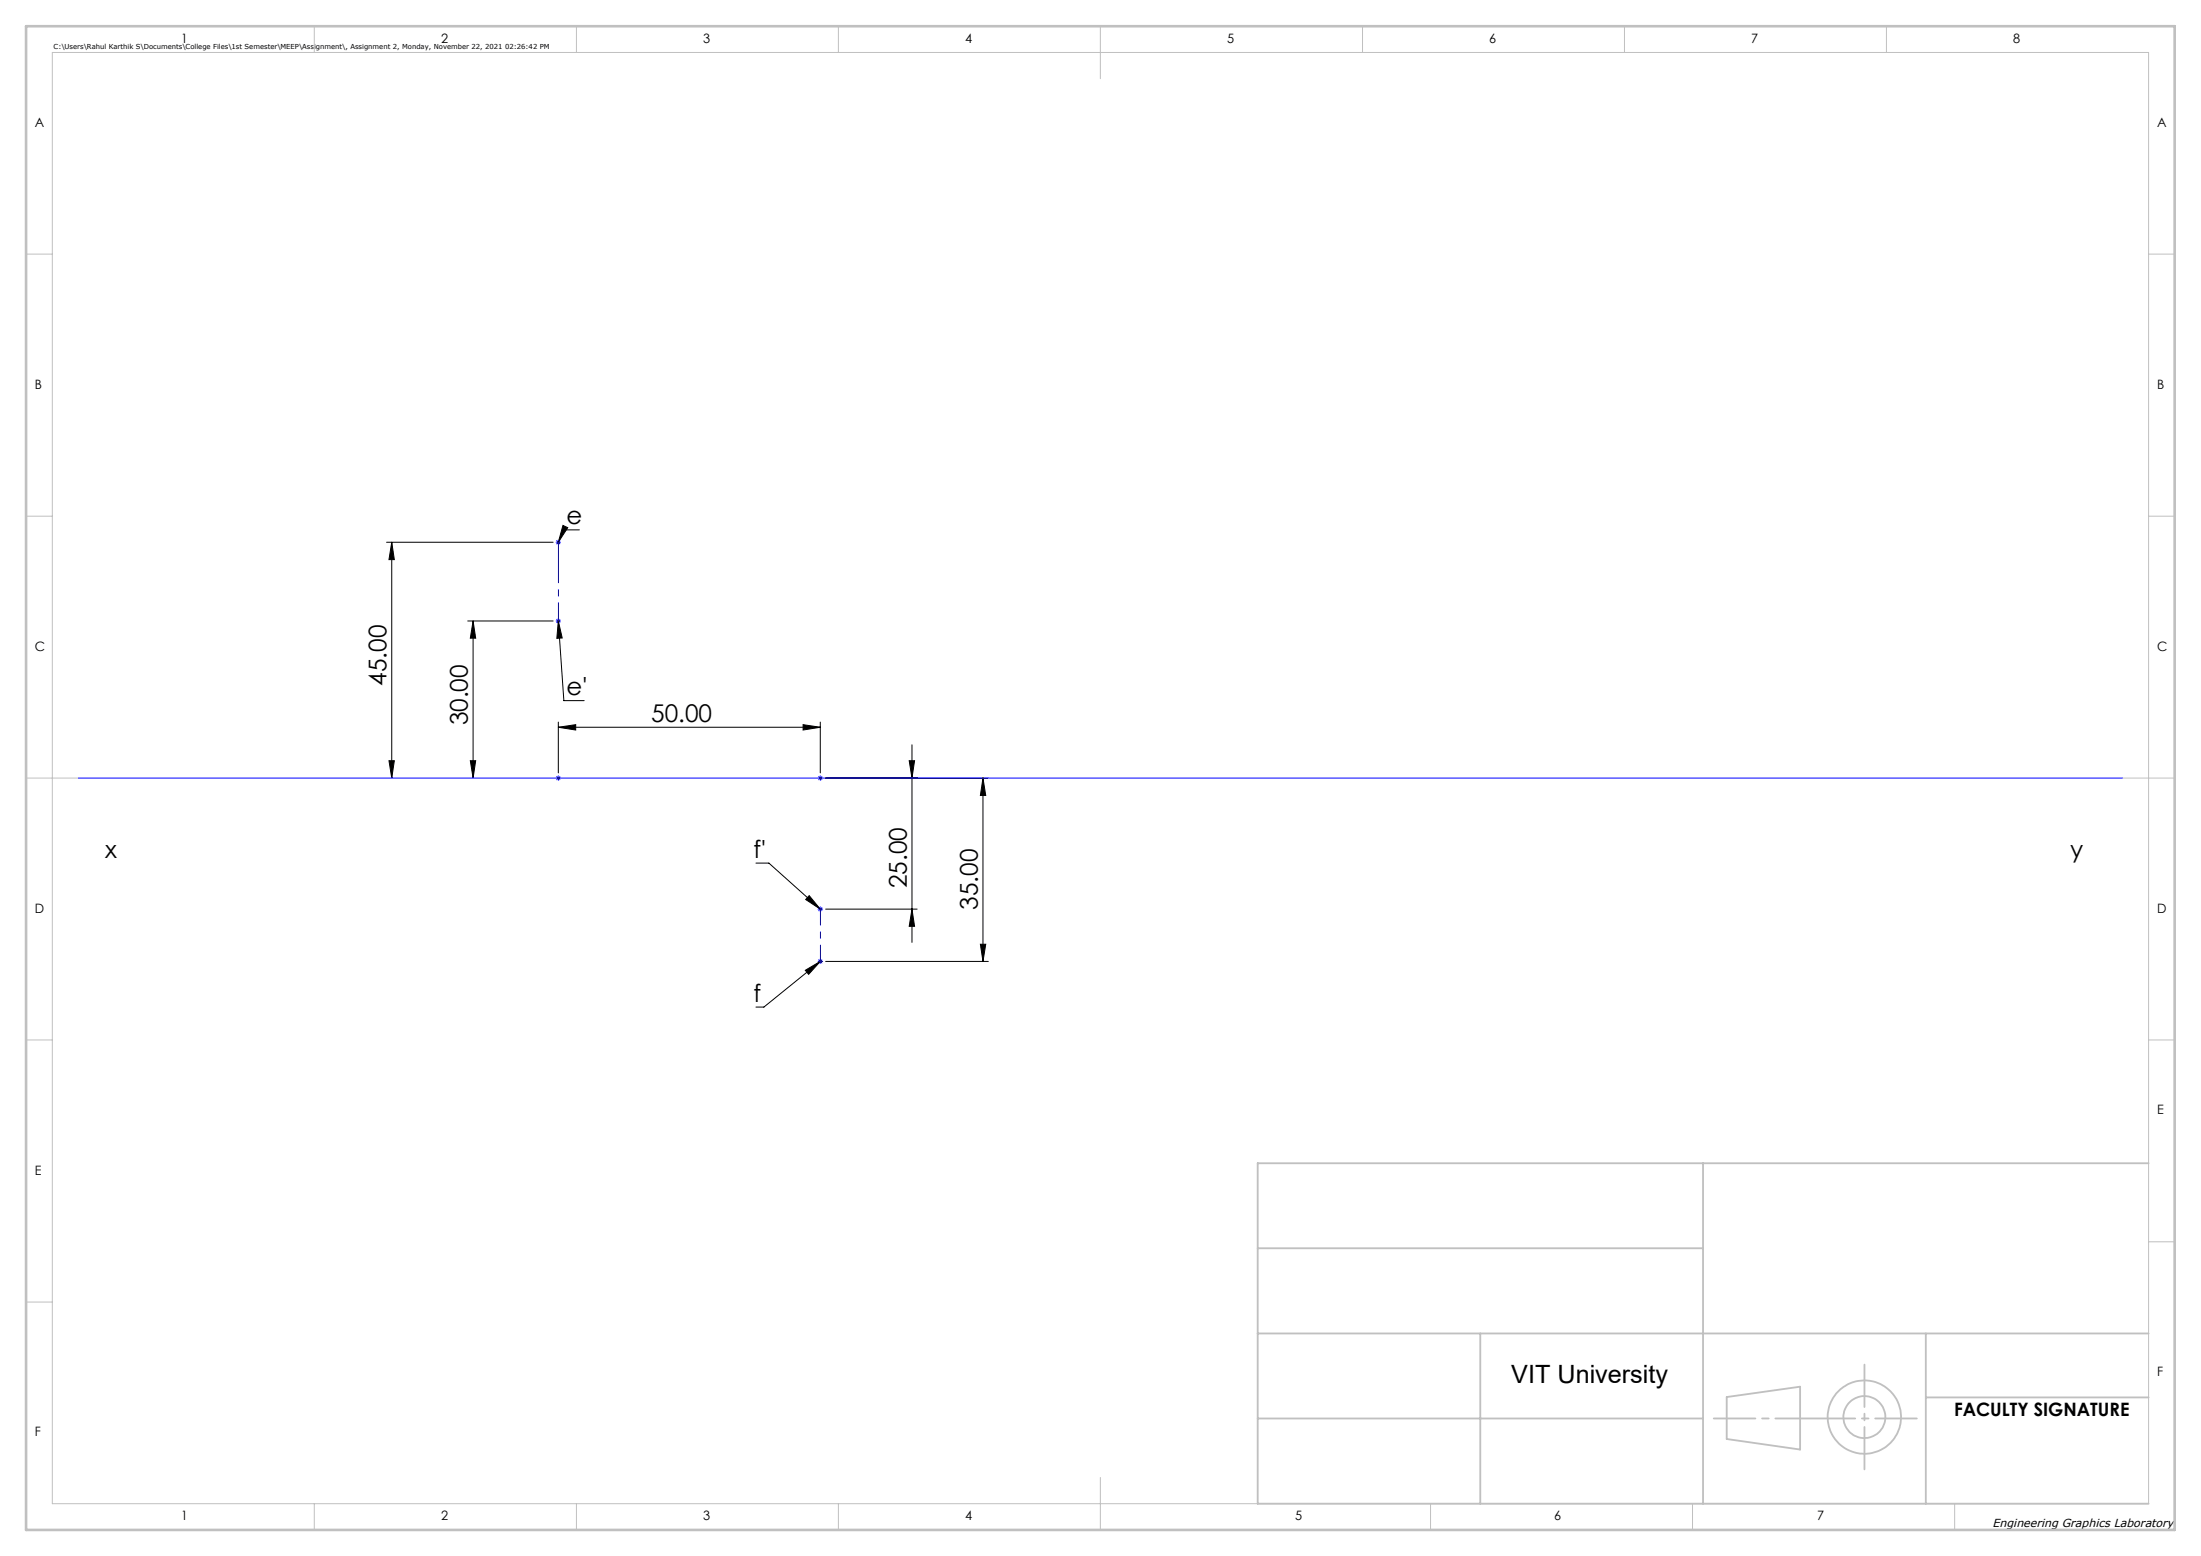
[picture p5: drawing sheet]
<svg xmlns="http://www.w3.org/2000/svg" width="420mm" height="297mm" viewBox="0 0 420 297" stroke-linecap="round" stroke-linejoin="round" font-family="sans-serif">
<g fill="none" stroke="#000" stroke-width=".19">
<path d="M73.8 103.5h31.8M74.8 103.5l.4 3.3h-1zM74.8 103.5v45M89.3 118.5h16.3M90.3 118.5l.5 3.3h-1.1zM90.3 118.5v30M106.5 118.5l.8 3.3h-1zM106.5 118.5l1.1 15.2h3.9M107.4 100.3l.9 .4-1.8 2.8zM110.6 101.1h-3l-1.1 2.4M106.5 138.8l3.4-.5v1zM106.5 137.8v9.7"/>
<path d="M106.5 138.8h50M153.2 138.3l3.3 .5-3.3 .5zM156.5 137.8v9.7M74.2 145.2h1l-.4 3.3zM89.7 145.2h1.1l-.5 3.3zM157.6 148.5h31M173.5 145.2h1l-.5 3.3zM174 142.2v37.7M187.6 148.5l.5 3.3h-1zM187.6 148.5v35M144.3 164.7h2.4l9.8 8.8M154.4 171l2.1 2.5-2.8-1.8z"/>
<path d="M157.6 173.5h17.4M174 173.5l.5 3.3h-1zM153.7 185.2l2.8-1.7-2.2 2.5zM156.5 183.5l-10.7 8.7h-1.5M157.6 183.5h31M187.1 180.2h1l-.5 3.3z"/>
</g>
<g fill="none" stroke="#c0c0c0" stroke-width=".35">
<path d="M240 238.3h85M325 222v65M410 222h-170v65h170M240 254.5h170M282.5 254.5v32.5M367.5 254.5v32.5M240 270.8h85M329.5 266.7l14-2v12l-14-2zM367.5 266.7h42.5"/>
<circle cx="355.8" cy="270.5" r="7"/>
<circle cx="355.8" cy="270.5" r="4"/>
</g>
<g fill="none" stroke="#00f" stroke-width=".19">
<path d="M106 118.5h1M106 103.5h1M106.2 118.2l.7 .7M106.2 103.1l.7 .8M106.5 103v1M106.5 118v1M106.9 118.2l-.7 .7M106.9 103.1l-.7 .8M15 148.5h390M106.2 148.2l.7 .7M106.5 148v1M106.9 148.2l-.7 .7"/>
<path d="M156.2 148.2l.7 .7M156.5 148v1M156.9 148.2l-.7 .7M156 173.5h1.1M156.2 173.2l.7 .7M156.5 173v1M156.9 173.2l-.7 .7M156 183.5h1.1M156.2 183.2l.7 .7M156.5 183v1M156.9 183.2l-.7 .7"/>
</g>
<g fill="none" stroke="#c0c0c0" stroke-width=".19">
<path d="M10 10h400v277h-400zM60 5v5M110 5v5M160 5v5M210 5v10M260 5v5M310 5v5M360 5v5M5 48.5h5M410 48.5h5M5 98.5h5M410 98.5h5"/>
<path d="M5 148.5h10M405 148.5h10M5 198.5h5M410 198.5h5M410 237h5M5 248.5h5M60 287v5M110 287v5M160 287v5M210 282v10M273 287v5M323 287v5"/>
<path d="M373 287v5"/>
</g>
<path d="M327 270.8h38.8" fill="none" stroke="#c0c0c0" stroke-width=".35" stroke-dasharray="15.2 1.3 1.3 1.3" stroke-dashoffset="7.3"/>
<path d="M355.8 260.5v20" fill="none" stroke="#c0c0c0" stroke-width=".35" stroke-dasharray="15.2 1.3 1.3 1.3" stroke-dashoffset="7.1"/>
<path d="M5 5h410v287h-410z" fill="none" stroke="#c0c0c0" stroke-width=".5"/>
<path d="M106.6 103.5v15" fill="none" stroke="#00f" stroke-width=".19" stroke-dasharray="15.2 1.3 1.3 1.3" stroke-dashoffset="7.5"/>
<path d="M156.6 173.5v10" fill="none" stroke="#00f" stroke-width=".19" stroke-dasharray="15.2 1.3 1.3 1.3" stroke-dashoffset="12.1"/>
<g fill="#000">
<path d="M90.3 118.5l.5 3.3h-1.1zM89.7 145.2h1.1l-.5 3.3zM74.8 103.5l.4 3.3h-1zM74.2 145.2h1l-.4 3.3zM173.5 145.2h1l-.5 3.3zM174 173.5l.5 3.3h-1zM187.6 148.5l.5 3.3h-1zM187.1 180.2h1l-.5 3.3z"/>
<path d="M106.5 118.5l.8 3.3h-1zM107.4 100.3l.9 .4-1.8 2.8zM154.4 171l2.1 2.5-2.8-1.8zM153.7 185.2l2.8-1.7-2.2 2.5z"/>
<path d="M106.5 138.8l3.4-.5v1zM153.2 138.3l3.3 .5-3.3 .5z"/>
</g>
<text font-size="4.8" x="288.4" y="264">VIT University</text>
<g font-size="4.7">
<text x="108.1" y="100.1">e</text>
<text x="73.8" y="130.9" transform="rotate(-90 73.8 130.9)">45.00</text>
<text x="108.1" y="132.7">e'</text>
<text x="124.2" y="137.8">50.00</text>
<text x="89.3" y="138.5" transform="rotate(-90 89.3 138.5)">30.00</text>
<text x="20.1" y="163.7">x</text>
<text x="143.8" y="163.7">f'</text>
<text x="395" y="163.7">y</text>
<text x="173" y="169.5" transform="rotate(-90 173 169.5)">25.00</text>
<text x="186.6" y="173.7" transform="rotate(-90 186.6 173.7)">35.00</text>
<text x="143.8" y="191.2">f</text>
</g>
<text font-size="3.5" x="372.9" y="270.3">FACULTY SIGNATURE</text>
<g font-size="2.5">
<text x="34.6" y="8.2">1</text>
<text x="84.2" y="8.2">2</text>
<text x="134.2" y="8.2">3</text>
<text x="184.2" y="8.2">4</text>
<text x="234.2" y="8.2">5</text>
<text x="284.2" y="8.2">6</text>
<text x="334.2" y="8.2">7</text>
<text x="384.2" y="8.2">8</text>
<text x="6.7" y="24.2">A</text>
<text x="411.7" y="24.2">A</text>
<text x="6.7" y="74.2">B</text>
<text x="411.7" y="74.2">B</text>
<text x="6.7" y="124.2">C</text>
<text x="411.7" y="124.2">C</text>
<text x="6.7" y="174.2">D</text>
<text x="411.7" y="174.2">D</text>
<text x="411.7" y="212.7">E</text>
<text x="6.7" y="224.2">E</text>
<text x="411.7" y="262.7">F</text>
<text x="6.7" y="274.2">F</text>
<text x="34.6" y="290.2">1</text>
<text x="84.2" y="290.2">2</text>
<text x="134.2" y="290.2">3</text>
<text x="184.2" y="290.2">4</text>
<text x="247.2" y="290.2">5</text>
<text x="296.5" y="290.2">6</text>
<text x="346.8" y="290.2">7</text>
</g>
<text font-size="2.2" x="380.2" y="291.4">Engineering Graphics Laboratory</text>
<text font-size="1.3" x="10.2" y="9.3">C:\Users\Rahul Karthik S\Documents\College Files\1st Semester\MEEP\Assignment\, Assignment 2, Monday, November 22, 2021 02:26:42 PM</text>
</svg>
